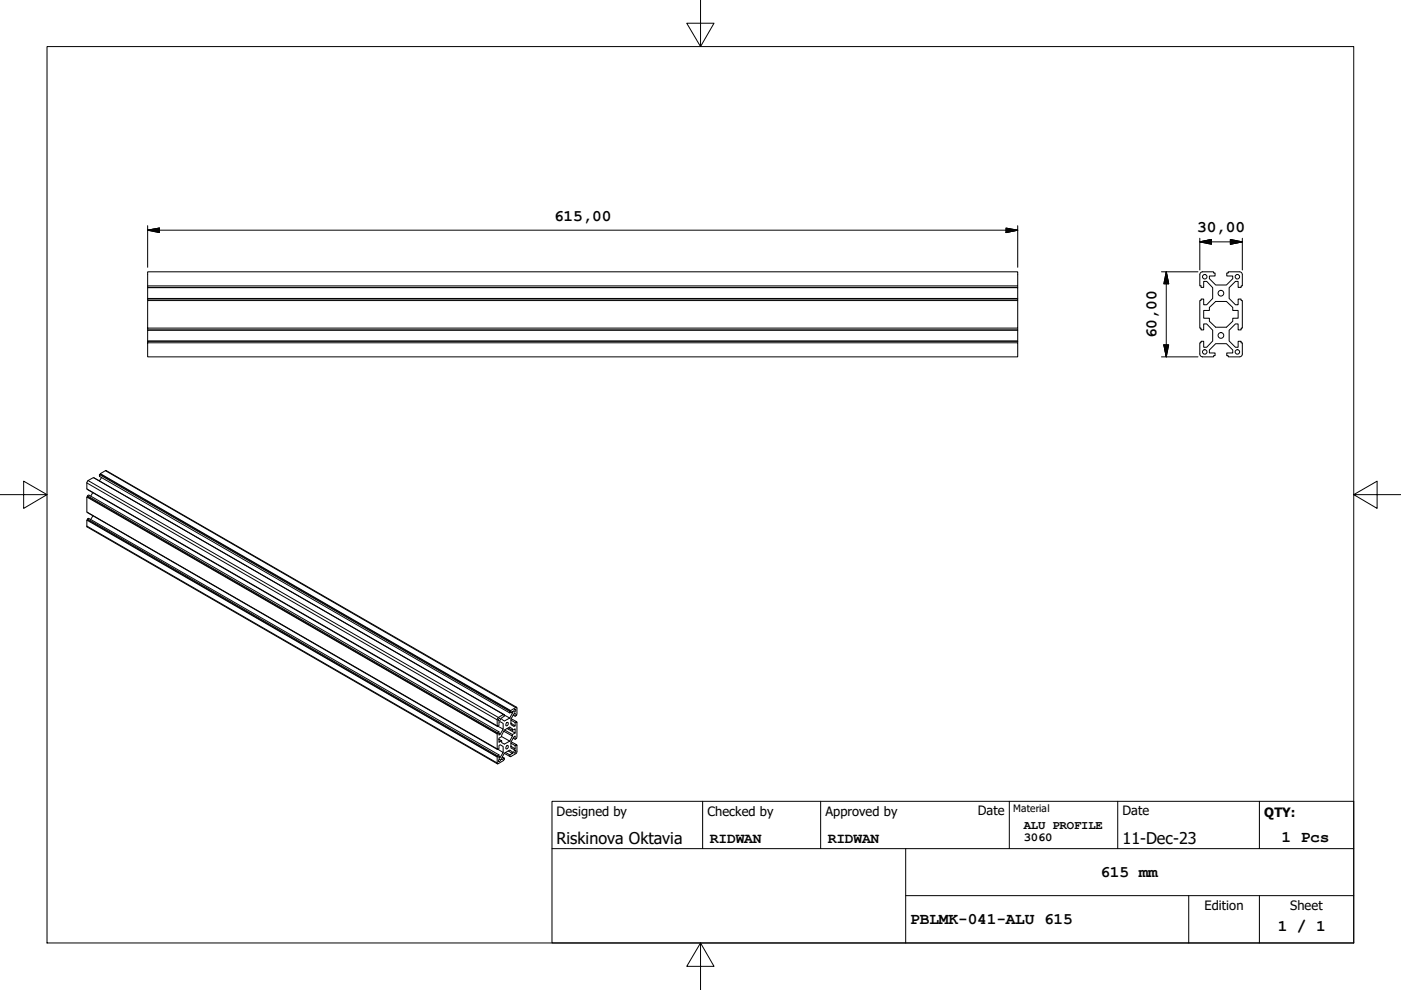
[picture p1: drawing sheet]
<svg xmlns="http://www.w3.org/2000/svg" width="297mm" height="210mm" viewBox="0 0 297 210" stroke-linecap="round" stroke-linejoin="round" font-family="sans-serif">
<!-- layer: Visible (ISO) -->
<g fill="none" stroke="#000" stroke-width=".21">
<path d="M255 57.6h2.3v.3h.3v.6h-1.2v.6l1.3 1.3h2.3l1.4-1.3v-.6h-1.3v-.6h.3v-.3h2.4M255 57.6a.6 .6 0 0 0-.6 .7v2.3h.2v.3h.6v-1.2h.6l1.3 1.3v2.3l-1.3 1.3h-.6v-1.2h-.6v.3h-.2v5.9h.2v.3h.6v-1.2h.6l1.3 1.3v2.3l-1.3 1.3h-.6v-1.2h-.6v.3h-.2v2.3a.6 .6 0 0 0 .6 .7M262.8 57.6a.6 .6 0 0 1 .6 .7v2.3h-.3v.3h-.6v-1.2h-.6l-1.3 1.3v2.3l1.3 1.3h.6v-1.2h.6v.3h.3v5.9h-.3v.3h-.6v-1.2h-.6l-1.3 1.3v2.3l1.3 1.3h.6v-1.2h.6v.3h.3v2.4a.6 .6 0 0 1-.6 .6M31.3 72.7h184.5v3h-184.5zM31.3 72.7v-.3h184.5v.3M31.3 72.4h184.5M31.3 72.3v-2.3h184.5v2.3M31.3 69.6v-5.9h184.5v5.9h-184.5v.3M31.3 63.7v-.3h184.5v.3M31.3 63.4v-.1h184.5v.1M31.3 63.3v-2.3h184.5v2.3M31.3 60.6v-3h184.5v3h-184.5v.3"/>
<path d="M215.8 69.6v.3l-184.5 .1M215.8 60.6v.3l-184.5 .1M215.8 60.9v.1M215.8 69.9v.1M255 75.7h2.3v-.3h.3v-.6h-1.2v-.6l1.3-1.3h2.3l1.4 1.3v.6h-1.3v.6h.3v.3h2.4M255.2 65.8h1.2v-.6l1.3-1.3h2.3l1.4 1.3v.6h1.1v1.7h-1.1v.6l-1.4 1.3h-2.3l-1.3-1.3v-.6h-1.2zM106.4 157.1v.4l.5 .3M106.9 159.7l1.2 .7 .2-.1v.1M107.2 159.5l.9 .6v.3M107.8 159.2l.8 .5-.5 .4M108.1 154.1l-1.2 .7-.5 1.1v.3l-.6 .3v.9l.6-.3-.6-.3M108.3 152.7l.9 .5v.7"/>
<path d="M108.3 152.4l1.2 .6-.3 .2M108.3 157.6l.9 .5v.7M108.3 157.3l1.2 .6-.3 .2M108.6 159.7v-.3l-.5-.4-1.2 .7-.5 1.1v.3l.5-.3-.4-.3M109.2 151.9v-.7l-.9 1.2v1.2l.7 .4 .2-.1-.9-.6M109.2 156.8v-.7l-.9 1.2v1.3l.7 .3 .2-.1-.9-.6M109.5 151.5v.2l-.3 .2-.4-.3M109.5 153v.2v-.1M109.5 157.9v.2v-.1M109.6 153.1v3.2l-.1 .3-.3 .2-.4-.3M109.6 158l-.1 1.7-1.2 .7h-.2M106.9 160.8v.3l-.2 .2-1.2 .7-.1-.2"/>
<circle cx="255.4" cy="58.7" r=".48"/>
<circle cx="262.4" cy="58.7" r=".48"/>
<circle cx="255.4" cy="74.6" r=".48"/>
<circle cx="258.9" cy="71.1" r=".6"/>
<circle cx="258.9" cy="62.2" r=".6"/>
<circle cx="262.4" cy="74.6" r=".48"/>
</g>
<!-- layer: Visible Narrow (ISO) -->
<g fill="none" stroke="#000" stroke-width=".21">
<path d="M22.4 99.8l.1-.1 87 50.3M22.4 99.8l86.9 50.2M22.4 99.8l-1.1 .6M18.4 111.5l.1 .2 87 50.3M18.4 110.3l87 50.2v1.3l-87-50.3zM18.4 110.3l.1-.1 86.9 50.3M18.4 105.4l.1-.1 86.9 50.3M18.4 102.4v1.3l87.1 50.1v.2M18.4 102.4l87 50.2M18.5 110.2v-.2l87 50.2v.2M18.5 110l.3-.1 87 50.2-.3 .1M18.5 108.6l87 50.3 .3-.2v-.6l.2-.2 .7 .4v1.2"/>
<path d="M18.5 105.3v-.2l87 50.3v.1M18.5 105.1l.3-.2 87 50.3-.3 .2M18.5 103.7l87 50.3 .3-.2v-.7l.2-.1 .7 .4v1.2M18.7 101.9l-.3 .5M18.7 101.9l1.1-.6 86.9 50.2-1 .6M18.7 101.9l87 50.2M19.7 109.4l-.5 .7M19.7 104.4l-.5 .8M19.9 101.3l87 50.2-.2 .1v-.1M21.1 100.6h.2l87 50.2h-.2M21.3 100.6v-.2l87 50.3v.1M21.5 101.3l-.4 .7"/>
<path d="M105.4 158.8v-3.2l-87-50.2v3.2l87.1 50.1v.2M105.4 152.6v1.3M105.5 158.8l1.2 .7-.7 1.1M105.5 154l1.2 .6-.7 1.1M105.7 152.1l-.3 .5M105.8 152.4l.2-.2a.33 .33 0 0 1 .1 .5 .33 .33 0 0 1-.4 .1zM105.8 155.2v.7l.2-.2-.2-.2M106.4 156.2l1.7 .9-1.2 .7M106.8 155l1.8 1.1v-.4M106.9 151.5v.4l-.5 .3v.3l.5 .4 1.2-.7-1.2-.6M107 154.8l1.6 .9 .6-.3M107.4 153.3l.2-.2a.41 .41 0 0 1 .1 .5 .41 .41 0 0 1-.4 .2z"/>
<path d="M107.5 158.1a.36 .36 0 0 1 .3 .4 .36 .36 0 0 1-.5 .3v-.3zM107.5 154.5l1.7 .9v-.9l-.6 .3M108.1 154.1l.5 .4v.3l-.8-.5M108.1 151.2v-.4l-87-50.2v.4l87 50.2 .5-.4v.4M108.4 151l.2 .2-.5 1M108.6 156.1l-.5 1M109 150.5l.2-.1a.3 .3 0 0 1 .1 .4 .3 .3 0 0 1-.4 .1zM109 159.2l.2-.2 .1 .3-.3 .4zM109.3 150h.2l.1 .1-.1 1.4M109.3 150l-1 .7M105.8 160.1v.7l.2-.2-.2-.2M105.9 160.9h.1a.3 .3 0 0 1 0 .4 .3 .3 0 0 1-.3 .2z"/>
</g>
<!-- layer: Border (ISO) -->
<path d="M148.5 -.1v10l-2.9-5h5.8l-2.9 5M10 9.9h277v190h-277zM0 104.9h10l-5-2.9v5.8l5-2.9M287 104.9l5 2.9v-5.8l-5 2.9h10M148.5 199.9l2.9 5h-5.8l2.9-5v10" fill="none" stroke="#000" stroke-width=".21"/>
<!-- layer: Title (ISO) -->
<path d="M117 169.9h170v30h-170zM117 179.9h170M149 169.9v10M174 169.9v10M192 179.9v20M214 169.9v10M237 169.9v10M267 169.9v10M192 189.9h95M252 189.9v10M267 189.9v10" fill="none" stroke="#000" stroke-width=".21"/>
<!-- layer: Dimension (ISO) -->
<g fill="none" stroke="#000" stroke-width=".21">
<path d="M31.3 48.8l2.5-.4v.9zM31.3 48.8h184.5M31.3 47.9v8.8M213.3 48.4l2.5 .4-2.5 .5zM215.8 47.9v8.8M246.3 57.6h7.7M247.3 57.6l.5 2.6h-1zM247.3 57.6v18.1M254.4 51.3l2.5-.5v1zM254.4 51.3h9M254.4 50.5v6.7M260.9 50.8l2.5 .5-2.5 .5z"/>
<path d="M263.4 50.5v6.7M246.3 75.7h7.7M246.8 73.1h1l-.5 2.6z"/>
</g>
<path d="M31.3 48.8l2.5-.4zM31.3 48.8l2.5-.4v.9zM213.3 49.3l2.5-.5zM213.3 48.4l2.5 .4-2.5 .5zM254.4 51.3l2.5-.5zM254.4 51.3l2.5-.5v1zM260.9 51.8l2.5-.5zM260.9 50.8l2.5 .5-2.5 .5zM246.8 73.1l.5 2.6zM246.8 73.1h1l-.5 2.6zM247.3 57.6l.5 2.6zM247.3 57.6l.5 2.6h-1z" fill="#000" stroke="#000" stroke-width=".21"/>
<g font-size="3.4">
<text x="117.5" y="46.8">615,00</text>
<text x="253.8" y="49.2">30,00</text>
<text x="245.2" y="71.7" transform="rotate(-90 245.2 71.7)">60,00</text>
<text x="118" y="178.9">Riskinova Oktavia</text>
<text x="238" y="178.9">11-Dec-23</text>
<text x="271.7" y="178.6">1 Pcs</text>
<text x="233.3" y="186">615 mm</text>
<text x="193" y="196">PBLMK-041-ALU 615</text>
<text x="270.9" y="197.4">1 / 1</text>
</g>
<g font-size="3.1">
<text x="150.5" y="178.7">RIDWAN</text>
<text x="175.5" y="178.7">RIDWAN</text>
</g>
<g font-size="2.7">
<text x="118" y="173">Designed by</text>
<text x="150" y="173">Checked by</text>
<text x="175" y="173">Approved by</text>
<text x="207.3" y="172.9">Date</text>
<text x="238" y="172.9">Date</text>
<text x="268" y="173.2">QTY:</text>
<text x="255.4" y="193">Edition</text>
<text x="273.6" y="193">Sheet</text>
</g>
<g font-size="2.6">
<text x="217" y="175.7">ALU PROFILE</text>
<text x="217" y="178.3">3060</text>
</g>
<text font-size="2.2" x="214.8" y="172.1">Material</text>
</svg>
